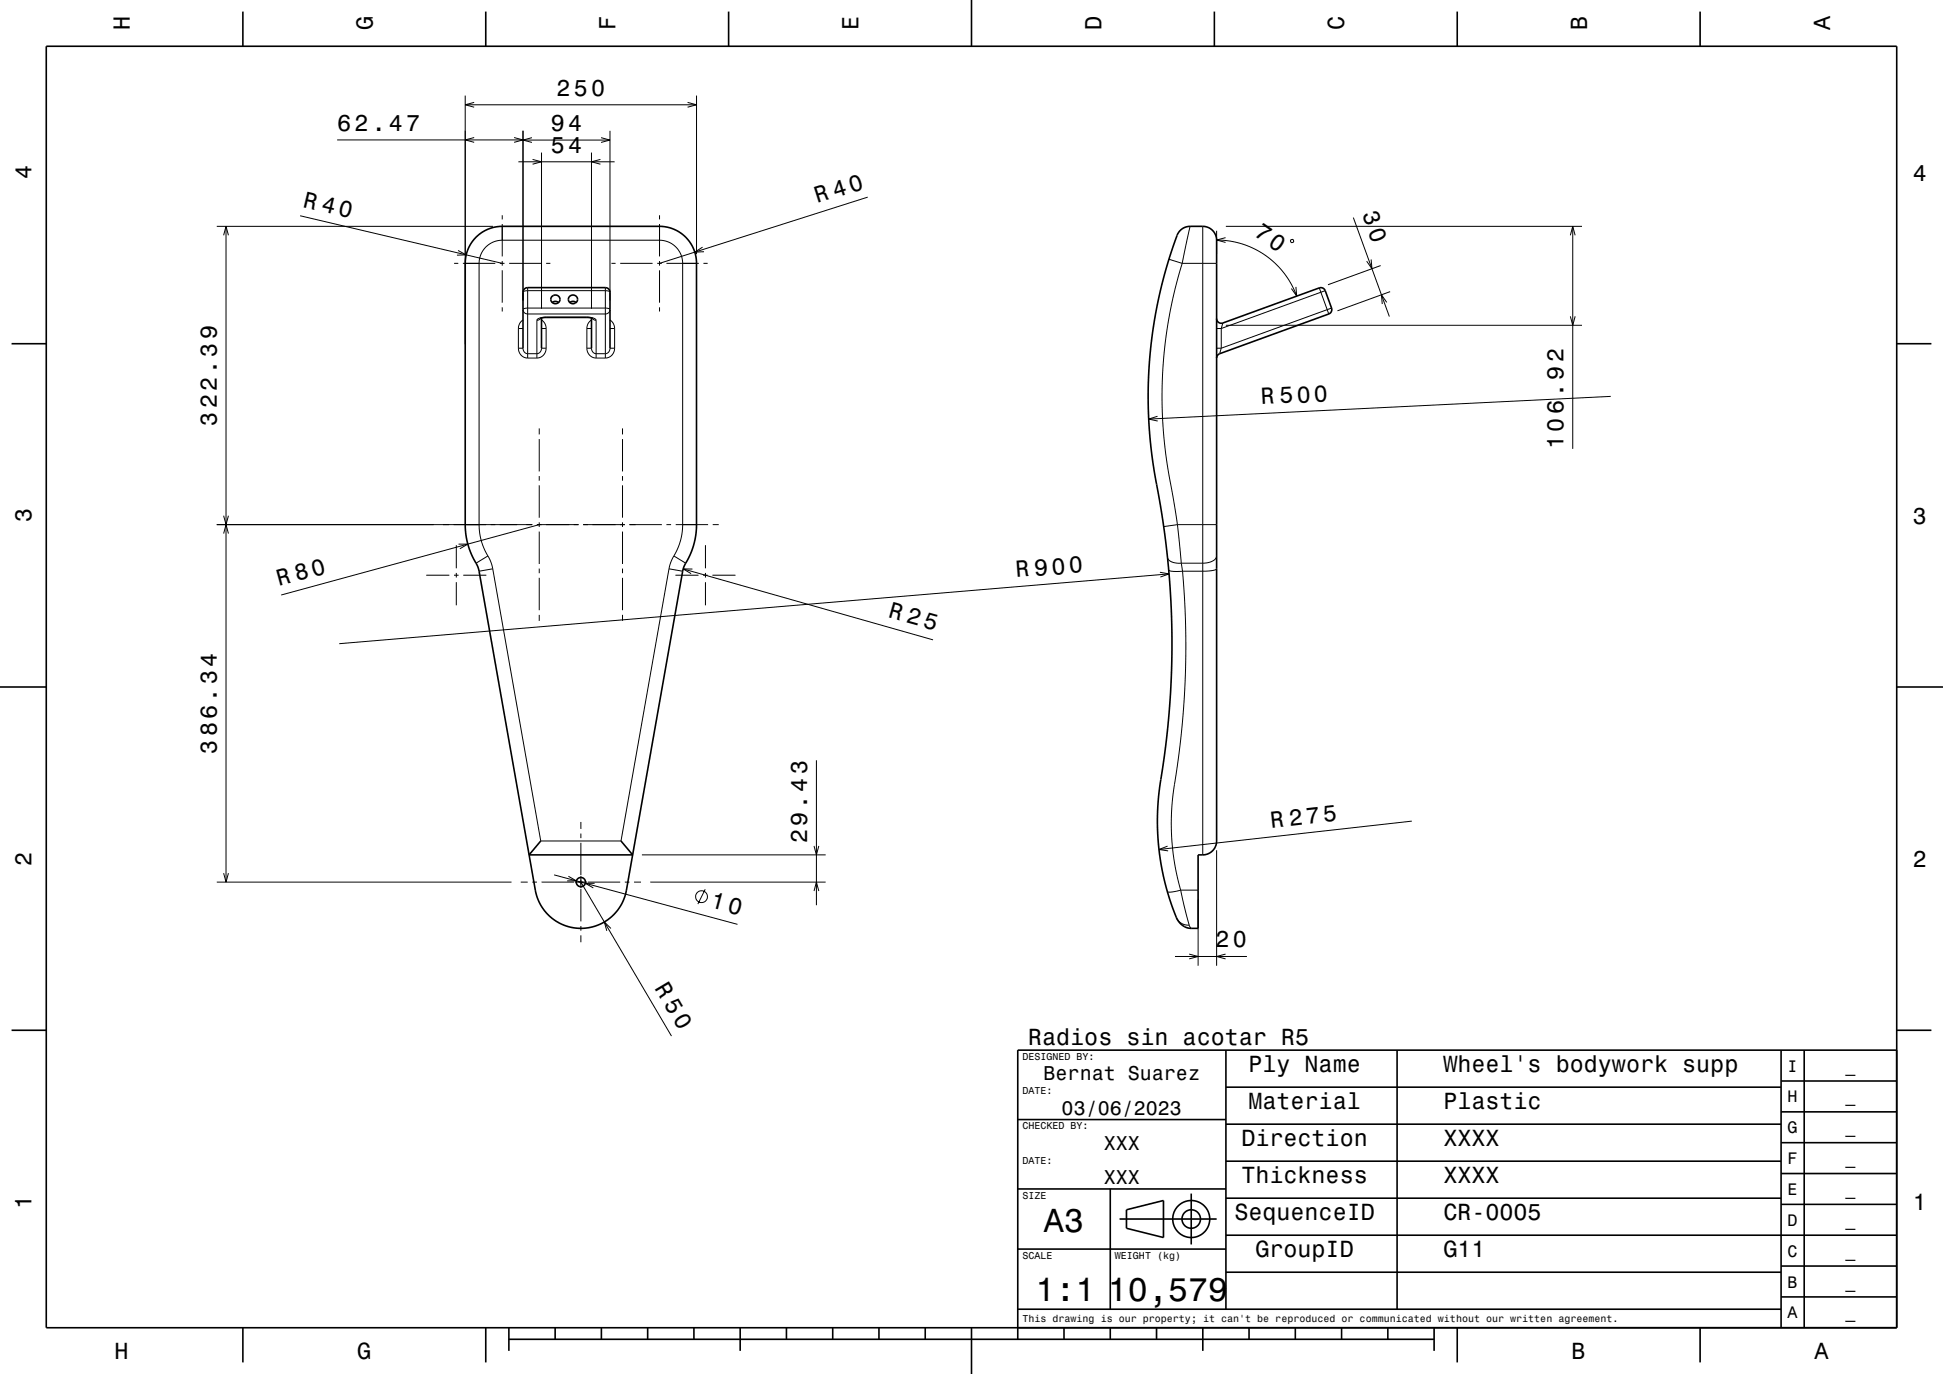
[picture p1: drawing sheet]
<svg xmlns="http://www.w3.org/2000/svg" width="420mm" height="297mm" viewBox="0 0 420 297" stroke-linecap="round" stroke-linejoin="round" font-family="sans-serif">
<g fill="none" stroke="#000" stroke-width=".22">
<path d="M72.9 30.2l59 .1M100.6 20.7v53.8M100.6 22.7h50M102.5 22.1l-1.9 .6 1.9 .5M102.5 29.7l-1.9 .5 1.9 .6M111.1 29.7l2 .5-2 .6M112.1 35h20.8M113.1 28.3v36.6M115 29.8l-1.9 .5 1.9 .5M115.1 34.5l2 .5-2 .5M117.1 33v33.7M127.9 33v33.7"/>
<path d="M129.8 34.5l-1.9 .5 1.9 .5M129.9 29.8l2 .5-2 .5M131.9 28.3v36.6M148.6 22.1l2 .6-2 .5M150.6 20.7v34.2M46.9 48.9h59.7M48.3 50.9l.6-2 .5 2M48.9 48.9v141.8M64.9 46.6l43.7 10.3M98.2 56.9h.9M99 54.1l1.8 1-2 .1M100.1 56.9h7"/>
<path d="M108.1 56.9h1M108.6 46.5v.9M108.6 48.4v7M108.6 56.4v1M108.6 58.4v7M110.1 56.9h7M118.1 56.9h.9M132.2 56.9h.9M134.1 56.9h7M142.1 56.9h1M142.6 46.5v.9M142.6 48.4v7"/>
<path d="M142.6 56.4v1M142.6 58.4v7M144.1 56.9h7M151.9 53.4l-1.7 1.1 2-.1M152.1 56.9h.9M187.6 42.6l-45 14.3M252.7 56l2.8 .9M255.5 56.9l-1.7 6.3-1.3 6.9-.9 7.1-.4 6.8 .1 6 .4 6 .8 5.4 2 12M255.5 56.9h7.5M257.2 48.9l-1.7 8M260 48.9v135.9M263 51.9l2.7 .2 2.7 .6 2.8 1.1 2.4 1.4 2.3 1.9 1.8 2.1 1.5 2.3 1.1 2.5"/>
<path d="M263 49.9v5M264.9 51.4l-1.9 .5 1.9 .5M265 48.9h77M279.1 51.8l.5 .1-.1 .5-.5-.1zM292.5 47l7.8 21.4M296.4 56.1l.2 2-1.2-1.6M298.4 57.4l-11.3 4.1M339.4 50.9l.6-2 .5 2M340 48.9v48.1M108.6 66.4v.9M112.1 75.3h1a1.1 1.1 0 0 0 1 1.2h2a1.11 1.11 0 0 0 1-1.2h1M112.1 75.3a2.07 2.07 0 0 0 2 2.1"/>
<path d="M112.1 71h1M112.1 71v4.3M113.1 63.2l.3-.3 .7-.1h16.8l.7 .1 .3 .3M113.1 69.2a2.14 2.14 0 0 0-1 1.8M113.1 66.8l1-.2h16.8a.66 .66 0 0 1 .9 .6l-.5 .6-.4 .1h-16.8a.91 .91 0 0 1-1-1.1zM114.1 62.2v15.2M114.1 77.4h2M116.1 69.2v8.2M116.9 68.8l-.4 .3-.4 .1M117.1 69.2a2.14 2.14 0 0 1 1 1.8M117.1 71h1M118.1 68.6l-1.4 .1-.4 .2-.2 .3"/>
<path d="M118.1 75.3a2.07 2.07 0 0 1-2 2.1M118.1 68.6h8.8M118.1 68.6h.1M118.1 71v4.3M126.9 68.6l1.4 .2 .6 .4M126.9 75.3h1a1.1 1.1 0 0 0 1 1.2h2a1.12 1.12 0 0 0 1-1.2h1M126.9 75.3a2.07 2.07 0 0 0 2 2.1M126.9 68.6h.1M126.9 71v4.3M126.9 71h1M127.9 69.2a2.13 2.13 0 0 0-1 1.8M128 68.8l.3 .3 .6 .1"/>
<path d="M128.9 69.2v8.2M128.9 77.4h2M130.9 62.2v15.2M131.9 69.2a2.15 2.15 0 0 1 1 1.8M131.9 71h1M132.9 75.3a2.07 2.07 0 0 1-2 2.1M132.9 71v4.3M142.6 66.4v.9M263 71h1M263 75.3h1M264 71v4.3M264 75.3l-.4 1.2"/>
<path d="M264.3 69.8l-.3 1.2M265 70.3h77M280.1 62l.2 2-1.1-1.6M285.2 62.2l2 5.7M286.5 62.8l-22.5 8.2M287.8 66.6l-23.8 8.7M299.8 65.4l-1.2-1.7 .2 2M300.5 63l-11.4 4.2M339.4 68.4l.6 1.9 .5-1.9M116.6 92.6v1.3M116.6 94.9v7M134.6 92.6v1.3"/>
<path d="M134.6 94.9v7M250.2 90l-1.9 .6 2 .4M348.2 85.7l-99.9 4.9M46.9 113.4h68.2M48.3 111.5l.6 1.9 .5-1.9M48.3 115.3l.6-1.9 .5 1.9M98.6 117.8v5M99.1 117.6h2l-1.7 1M116.1 113.4h9M116.6 102.9v1M116.6 104.9v7M116.6 112.9v1"/>
<path d="M116.6 114.9v7M116.6 113.4l-55.8 15.2M126.1 113.4h9M134.6 102.9v1M134.6 104.9v7M134.6 112.9v1M134.6 114.9v7M137.4 113.4h-1.3h7M144.1 113.4h1M146.1 113.4h7M152.5 117.8v5M154.1 113.4h1.3"/>
<path d="M254.5 113.4l.9 8.3M254.5 113.4h8.5M254.5 113.4l-3 .4M92.1 124.3h5M98.1 124.3h1M98.6 123.8v1M98.6 125.8v5M100.1 124.3h5M105.5 120.2l-1.3-2.9-.4-1.7-.2-1.7v-57a5 5 0 0 1 5-5h34a5 5 0 0 1 5 5l-.1 57.1-.5 3.2-1.3 3M105.5 120.2l.6 1.3 .4 1.5M105.5 120.2l-2.6 1.5M106.5 123l10.4 58.8h17.3l10.4-58.8"/>
<path d="M106.5 123l-2.9 .5M116.6 132.9v1.3M116.6 122.9v1M116.6 124.9v7M134.6 132.9v1.3M134.6 122.9v1M134.6 124.9v7M144.6 123l3 .5M145.7 120.2l-.7 1.3-.4 1.5M145.7 120.2l2.5 1.5M146 124.3h5M147.7 123l54 15.3"/>
<path d="M149.7 123h-2l1.7 1M152 124.3h1M152.5 123.8v1M152.5 125.8v5M154 124.3h5M250.7 123.7l2 .4-1.9 .6M252.4 120.5a2.56 2.56 0 0 0 3 1.2M252.6 123.2a4.6 4.6 0 0 0 3 .3M252.7 124.1l-179.4 15M255.4 121.7l.2 1.8M255.6 123.5l.7 11.7v6.2l-.1 6.5-.8 10.5-1.9 14.1-.3 5.2 .1 3.5 .4 4 .6 3.7 .9 3.5M263 120.2a2.51 2.51 0 0 1-2.8 1.5h-4.8"/>
<path d="M263 123a4.5 4.5 0 0 1-3 .5h-4.4M125.6 177.7v1.5M176.5 164.3v31.4M305.2 177.5l-54.7 6.1M46.9 190.7h63.7M48.3 188.7l.6 2 .5-2M112.6 190.7h1.5M115.1 190.7h1M117.1 190.7h7M119.8 189.1l39.6 10.7M122.9 189.4l1.7 1h-2M124.3 190.7h2.6"/>
<path d="M125.6 180.2v1M125.6 182.2v7M125.6 189.4v2.6M125.6 192.2v7M125.6 190.7l19.5 33.3M127.1 190.7h7M128.5 190.9h-2l1.8 1M135.1 190.7h1M137.1 190.7h1.5M138.8 184.8h39.7M140.6 190.7h37.9M152.4 192.2l-1.5 3.2"/>
<path d="M176 182.9l.5 1.9 .5-1.9M176 192.6l.5-1.9 .5 1.9M252.4 182.9l-1.9 .7 2 .3M254.3 198.3l.1 .2a2.8 2.8 0 0 0 2.7 1.5M255.2 192.4l1.9 7.6M255.2 192.4l-.3 .1a4.2 4.2 0 0 1-2.6 .2M255.2 192.4h3.8M257.1 200l.4 .7M259 194.4v14.4M263 183.8v25M125.6 200.2v1M125.6 202.2v1.5"/>
<path d="M132.1 200.7l-1.5-1.4 .6 1.9M254 206.8h15.5M257.1 206.2l1.9 .6-1.9 .5M264.9 206.2l-1.9 .6 1.9 .5"/>
<circle cx="151.6" cy="193.8" r="1.28"/>
</g>
<g fill="none" stroke="#000" stroke-width=".35">
<path d="M10 10h400v277h-400zM52.5 2.5v7.5M105 2.5v7.5M157.5 2.5v7.5M210 0v10M262.5 2.5v7.5M315 2.5v7.5M367.5 2.5v7.5M255.2 49.7a3 3 0 0 1 2-.8h3a3 3 0 0 1 2.8 3v130.1a3 3 0 0 1-3 2.8h-1v15.9h-1.6a4.1 4.1 0 0 1-3.5-3.4l-1.4-4-1.1-4.4-.7-4.2-.4-4.5-.1-3.7 .2-4.3 1.6-11.4 .9-9.4 .4-8v-8.5l-.4-7.7-.6-7.3-1-7.9-2.3-13.9-.6-6.2-.2-5.8 .3-8.5 1-8.1 1.7-8.1 2.4-8.2a10.5 10.5 0 0 1 1.6-3.5zM2.5 74.3h7.5M113.1 75.3v-12.2l.3-.7 .7-.2h16.8l.5 .1 .3 .4 .2 .5v12.1M116.8 68.8l1.3-.2h8.8l1.2 .2"/>
<path d="M117.1 68.7v6.6M119.4 65.4l.7-.3 .6 .3M123.2 65.4l.7-.3 .6 .3M127.9 68.7v6.6M263 68.9a1 1 0 0 0 1.3 .9l21.2-7.6 .5 .1 .5 .5 1.4 4.1-.1 .5-.6 .5-23.6 8.6-.4 .2-.2 .7M410 74.3h7.5M0 148.5h10M410 148.5h10M114.4 184.8l1.3 7.6a10 10 0 0 0 9.9 8.3 10 10 0 0 0 9.8-8.3l1.4-7.6M114.4 184.8l-10.8-61.3-.4-1.2-1.7-3.5-.5-1.7-.3-1.9-.1-58.3a8 8 0 0 1 8-8h34a8 8 0 0 1 8 8l-.1 58.3-.9 3.6-1.7 3.6-.3 1-10.8 61.4M114.4 184.8h22.4M116.9 181.8l-2.5 3"/>
<path d="M134.2 181.8l2.6 3M2.5 222.7h7.5M265 235h120M265 227v56M302 227v56M385 233.7h25M385 227v60M390 227v60M410 222.7h7.5M410 227h-190v62.5M220 257h45M220 242h45"/>
<path d="M240 257v26M257.5 258v11M265 259h120M265 251h120M265 243h120M385 253.7h25M385 247h25M385 240.3h25M220 270h45M242 263.5h21M243.5 261.5l8-2v8l-8-2zM265 275h120"/>
<path d="M265 267h145M385 273.7h25M385 260.3h25M52.5 287v7.5M105 287v7.5M110 289.5h200M110 287v5M120 287v2.5M130 287v2.5M140 287v2.5M150 287v2.5M160 287v5"/>
<path d="M170 287v2.5M180 287v2.5M190 287v2.5M200 287v2.5M210 287v10M220 283h165M230 287v2.5M240 287v2.5M250 287v2.5M260 287v5M270 287v2.5M280 287v2.5"/>
<path d="M290 287v2.5M300 287v2.5M310 287v5M315 287v7.5M367.5 287v7.5M385 280.3h25"/>
<circle cx="120" cy="64.7" r=".97"/>
<circle cx="123.9" cy="64.7" r=".97"/>
<circle cx="125.6" cy="190.7" r="1"/>
<circle cx="257.5" cy="263.5" r="2"/>
<circle cx="257.5" cy="263.5" r="4"/>
</g>
<g font-size="7.2">
<text x="225.7" y="266.3">A3</text>
<text x="223.8" y="281.3">1:1</text>
<text x="239.5" y="281.3">10,579</text>
</g>
<g font-size="5.1">
<text x="272.6" y="87.4" transform="rotate(-3 272.6 87.4)">R 500</text>
<text x="219.7" y="124.8" transform="rotate(-5 219.7 124.8)">R 900</text>
<text x="153.4" y="196.1" transform="rotate(15 153.4 196.1)">10</text>
</g>
<g font-size="5">
<text x="28.1" y="6.5" transform="rotate(-90 28.1 6.5)">H</text>
<text x="80.6" y="6.5" transform="rotate(-90 80.6 6.5)">G</text>
<text x="133.1" y="6.5" transform="rotate(-90 133.1 6.5)">F</text>
<text x="185.6" y="6.5" transform="rotate(-90 185.6 6.5)">E</text>
<text x="238.1" y="6.5" transform="rotate(-90 238.1 6.5)">D</text>
<text x="290.6" y="6.5" transform="rotate(-90 290.6 6.5)">C</text>
<text x="343.1" y="6.5" transform="rotate(-90 343.1 6.5)">B</text>
<text x="395.6" y="6.5" transform="rotate(-90 395.6 6.5)">A</text>
<text x="120.3" y="20.7">250</text>
<text x="72.9" y="28.3">62.47</text>
<text x="119.1" y="28.3">94</text>
<text x="119.1" y="33">54</text>
<text x="6.8" y="38.7" transform="rotate(-90 6.8 38.7)">4</text>
<text x="413.5" y="39">4</text>
<text x="65.3" y="44.7" transform="rotate(13 65.3 44.7)">R 40</text>
<text x="176.7" y="44" transform="rotate(-18 176.7 44)">R 40</text>
<text x="294.4" y="46.3" transform="rotate(70 294.4 46.3)">30</text>
<text x="270.9" y="50.9" transform="rotate(35 270.9 50.9)">70</text>
<text x="46.9" y="92" transform="rotate(-90 46.9 92)">322.39</text>
<text x="338" y="97" transform="rotate(-90 338 97)">106.92</text>
<text x="6.8" y="112.9" transform="rotate(-90 6.8 112.9)">3</text>
<text x="413.5" y="113.2">3</text>
<text x="60.3" y="126.7" transform="rotate(-15 60.3 126.7)">R 80</text>
<text x="191.8" y="133.4" transform="rotate(16 191.8 133.4)">R 25</text>
<text x="46.9" y="162.9" transform="rotate(-90 46.9 162.9)">386.34</text>
<text x="274.8" y="178.9" transform="rotate(-6 274.8 178.9)">R 275</text>
<text x="174.5" y="182.3" transform="rotate(-90 174.5 182.3)">29.43</text>
<text x="6.8" y="187.1" transform="rotate(-90 6.8 187.1)">2</text>
<text x="413.5" y="187.4">2</text>
<text x="262.8" y="204.8">20</text>
<text x="141.4" y="213.6" transform="rotate(59 141.4 213.6)">R 50</text>
<text x="222.2" y="225.8">Radios sin acotar R5</text>
<text x="269.9" y="231.8">Ply Name</text>
<text x="312" y="231.8">Wheel's bodywork supp</text>
<text x="269.9" y="239.8">Material</text>
<text x="312" y="239.8">Plastic</text>
<text x="268.3" y="247.8">Direction</text>
<text x="312" y="247.8">XXXX</text>
<text x="268.3" y="255.8">Thickness</text>
<text x="312" y="255.8">XXXX</text>
<text x="6.8" y="261.3" transform="rotate(-90 6.8 261.3)">1</text>
<text x="266.8" y="263.8">SequenceID</text>
<text x="312" y="263.8">CR-0005</text>
<text x="413.5" y="261.6">1</text>
<text x="271.4" y="271.8">GroupID</text>
<text x="312" y="271.8">G11</text>
<text x="24.7" y="293.8">H</text>
<text x="77.2" y="293.8">G</text>
<text x="339.7" y="293.8">B</text>
<text x="392.2" y="293.8">A</text>
</g>
<g font-size="4.3">
<text x="225.6" y="233.5">Bernat Suarez</text>
<text x="229.5" y="241">03/06/2023</text>
<text x="238.6" y="248.5">XXX</text>
<text x="238.6" y="256">XXX</text>
</g>
<g font-size="3.6">
<text x="386.4" y="231.6">I</text>
<text x="398.9" y="231.6">_</text>
<text x="386.4" y="238.3">H</text>
<text x="398.9" y="238.3">_</text>
<text x="386.4" y="245">G</text>
<text x="398.9" y="245">_</text>
<text x="386.4" y="251.6">F</text>
<text x="398.9" y="251.6">_</text>
<text x="386.4" y="258.3">E</text>
<text x="398.9" y="258.3">_</text>
<text x="386.4" y="265">D</text>
<text x="398.9" y="265">_</text>
<text x="386.4" y="271.6">C</text>
<text x="398.9" y="271.6">_</text>
<text x="386.4" y="278.3">B</text>
<text x="398.9" y="278.3">_</text>
<text x="386.4" y="285">A</text>
<text x="398.9" y="285">_</text>
</g>
<g font-size="2.2">
<text x="221" y="229.1">DESIGNED BY:</text>
<text x="221" y="236.6">DATE:</text>
<text x="221" y="244.1">CHECKED BY:</text>
<text x="221" y="251.6">DATE:</text>
<text x="221" y="259.1">SIZE</text>
<text x="221" y="272.1">SCALE</text>
<text x="241" y="272.1">WEIGHT (kg)</text>
<text x="221" y="285.8">This drawing is our property; it can't be reproduced or communicated without our written agreement.</text>
</g>
</svg>
